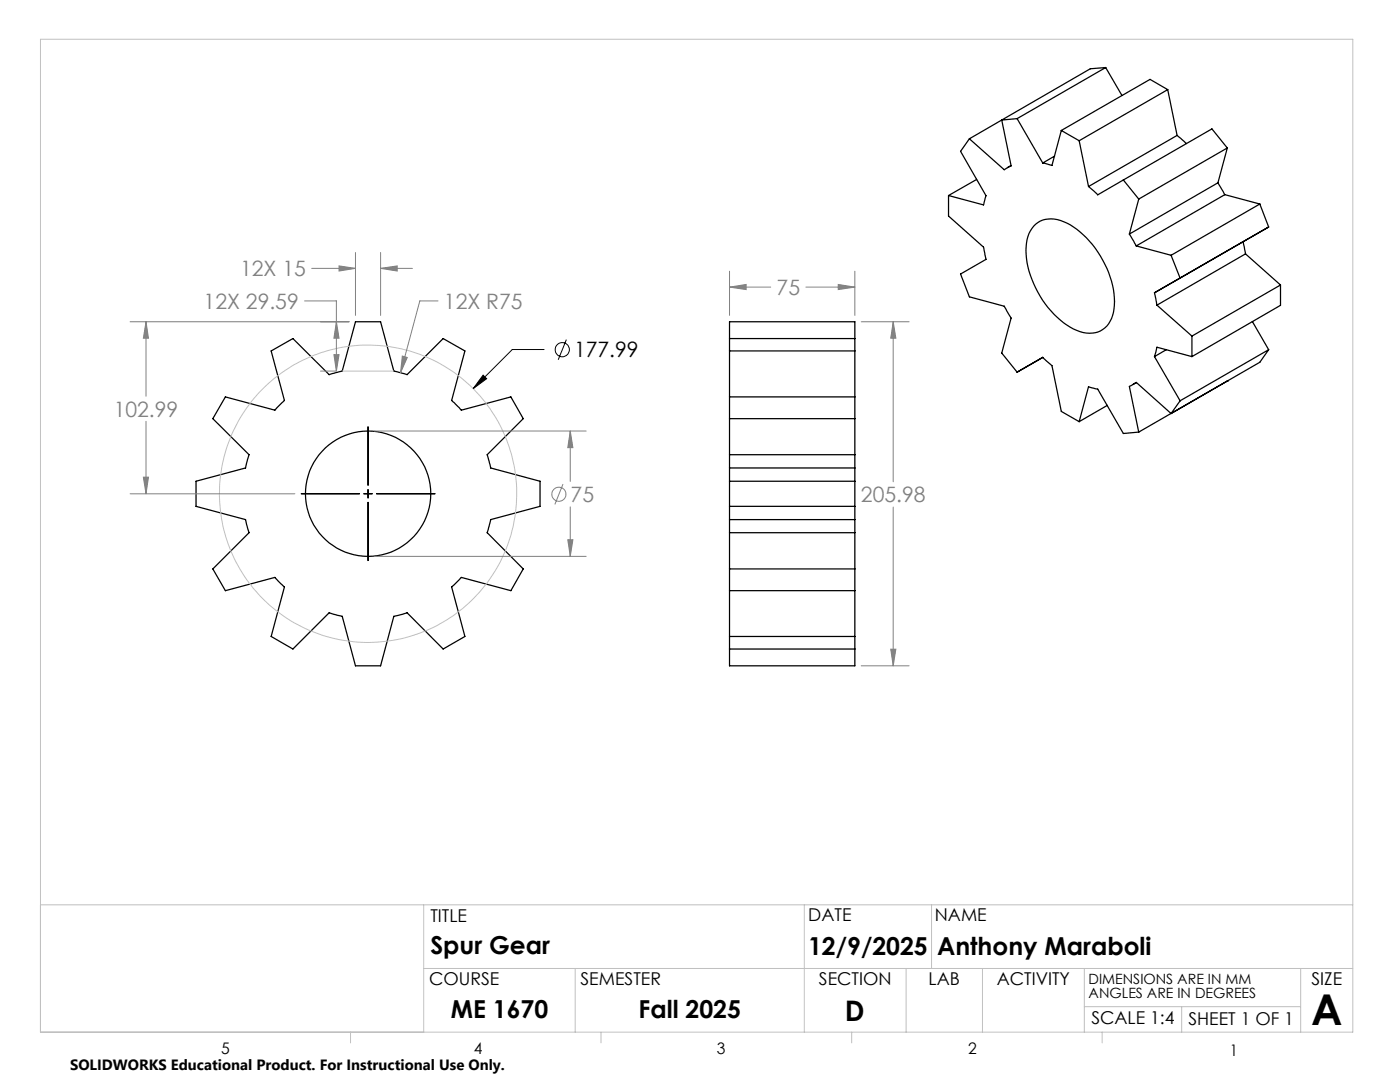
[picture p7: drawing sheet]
<svg xmlns="http://www.w3.org/2000/svg" width="279mm" height="216mm" viewBox="0 0 279 216" stroke-linecap="round" stroke-linejoin="round" font-family="sans-serif">
<g fill="none" stroke="#000" stroke-width=".25">
<path d="M220.7 13.5l-17.7 10.2M220.7 13.5l3.2 5.5M220.7 13.5l-3.1 .2-24.1 14M233 17.9l-17.6 10.2M233 17.9l1.9 9.1M233 17.9l-3.5-2.1-17.7 10.2M189.3 39v4.1l7 6.2 .1 .3 .4 2.2-5.1 2.9 1.8 4.5 6.9 1.9 1.4 2.4-1.9 6.9 3.1 3.9M193.5 27.7l-1.8 2.5 5.1 8.9-.5 1.8-7-1.9M193.5 27.7l6.9 6.2 1.4-.8M194.9 35.8l-5.6 3.2M201.8 33.1l-.7 .3M203 23.7l-3.1 .3 1.9 9.1"/>
<path d="M203 23.7l5.1 8.8M210.5 31.2l-2.4 1.3M211.8 26l-1.9 7-1.8-.5M211.8 26l3.6 2.1M215.4 28.1l1.8 9.1M224.2 35.9l-5.1 3-1.9-1.7M224.2 35.9l3.1 3.8M227.3 39.7l-1.9 7M234.9 27l1.9 1.6M234.9 27l-17.7 10.2M243.1 36.5l1.3 2.3M243.1 36.5l-17.7 10.2"/>
<path d="M244.4 38.8l-17.6 10.3M244.4 38.8l7 1.9M244.9 29.5l-17.6 10.2M244.9 29.5l-3-3.8-17.7 10.2M244.9 29.5l-1.8 7M206.3 45.1a5.4 5.4 0 0 1 6.6-.6 19.1 19.1 0 0 1 9.5 16.4 5.3 5.3 0 0 1-3.8 5.5 8.3 8.3 0 0 1-7-2.5 19.8 19.8 0 0 1-6.8-13.9 7 7 0 0 1 1.5-4.9zM225.4 46.7l1.4 2.4M226.8 49.1l6.9 1.8M233.7 50.9l1.8 4.6M248.1 48.2l.5 2.5M248.6 50.7l-17.7 10.2M248.6 50.7l7 6.2"/>
<path d="M251.4 40.7l1.8 4.6-22.8 13.1 .5 2.5M251.4 40.7l-17.7 10.2M255.6 56.9l-17.7 10.2M255.6 56.9v4l-17.7 10.3M54.1 70l4.4-2.4 7.2 7.2 2.6-.8 2.6-9.8h5.1l2.6 9.8 2.6 .8 7.2-7.2 4.4 2.4-2.7 9.9 2 1.9 9.9-2.6 2.4 4.3-7.2 7.2 .7 2.7 9.9 2.6v5l-9.9 2.7-.7 2.6 7.2 7.2-2.4 4.4-9.9-2.7-2 1.9 2.7 9.9-4.4 2.5-7.2-7.2-2.6 .7-2.6 9.9h-5.1l-2.6-9.9-2.6-.7-7.2 7.2-4.4-2.5 2.7-9.9-1.9-1.9-9.9 2.7-2.5-4.4 7.2-7.2-.7-2.6-9.9-2.7v-5l9.9-2.6 .7-2.7-7.2-7.2 2.5-4.3 9.9 2.6 1.9-1.9zM145.6 79.2h25M145.6 70h25M145.6 67.6h25M203 74.3l5.1-3 1.8 1.7 1.9 9.1 3.6 2M208.1 71.3l-5.1 3M226.8 76.3l-.7 .4M230.4 71.2l.5-1.9 7 1.9"/>
<path d="M230.4 71.2l5.1 8.8M230.9 60.9l7 6.2M232.8 69.8l-2.4 1.4M235.5 80l-1.8 2.5M237.9 67.1v4.1M244.9 76h.1M244.9 76l-17.6 10.2M249.9 64.2l3.3 5.6M253.2 69.8l-17.7 10.2M253.2 69.8l-1.8 2.5-17.7 10.2M145.6 90.7v2.7M145.6 90.7v-26.5h25v26.5"/>
<path d="M145.6 93.4v10.3M145.6 96h25M145.6 93.4h25M145.6 83.5h25M145.6 90.7h25M170.6 90.7v2.7M170.6 93.4v10.3M215.4 84.1l1.8-6.9 1.9 .4 5.1 8.9 3.1-.3M221 80.9l-5.6 3.2M233.7 82.5l-6.9-6.2-1.4 .8 1.9 9.1M145.6 103.7v2.6M145.6 106.3v26.6h25v-26.6"/>
<path d="M145.6 103.7h25M145.6 101h25M145.6 117.9h25M145.6 113.5h25M145.6 106.3h25M170.6 103.7v2.6M145.6 129.5h25M145.6 127h25"/>
<circle cx="73.5" cy="98.5" r="12.5"/>
</g>
<g fill="none" stroke="#808080" stroke-width=".2">
<path d="M62.2 53.6h8.7M67.7 53.1l3.2 .5-3.2 .5zM70.9 50.4v12.5M76 53.6l3.3-.5v1zM76 50.4v12.5M76 53.6h6.3M145.6 57.3l3.3-.5v1zM145.6 54.1v8.8M145.6 57.3h8.2M160.8 57.3h9.8M167.3 56.8l3.3 .5-3.3 .5zM170.6 54.1v8.8"/>
<path d="M26 64.2h43.7M29.1 64.2l.5 3.3h-1zM29.1 64.2v14.9M60.8 60h6.3v14M64 74h3M66.6 70.8h1.1l-.6 3.2zM67.1 64.2l.6 3.3h-1.1zM80.3 71l1 .3-1.4 3.1zM87.4 60h-3.6l-3.9 14.4M171.9 64.2h9.5M178.3 64.2l.5 3.3h-1zM178.3 64.2v31.9"/>
<path d="M26 98.5h32.8M28.6 95.2h1l-.5 3.3zM29.1 84.1v14.4M74.7 86h42.3M112.4 96.6l-1.7 4M113.8 86l.5 3.3h-1zM113.8 86v10.1M74.7 111h42.3M113.3 107.7h1l-.5 3.3zM113.8 101.1v9.9M178.3 101.2v31.7M171.9 132.9h9.5"/>
<path d="M177.8 129.5h1l-.5 3.4z"/>
<circle cx="111.5" cy="98.6" r="1.41"/>
</g>
<g fill="none" stroke="#000" stroke-width=".2">
<path d="M96.4 74.9l.7 .7-2.7 1.9zM108.6 69.7h-6.4l-7.8 7.8M113 67.8l-1.6 4M60.1 98.5h11.7M72.6 98.5h1.7M73.4 85.2v11.6M73.4 97.7v1.7M75.1 98.5h11.7M73.4 100.2v11.7"/>
<circle cx="112.2" cy="69.8" r="1.42"/>
</g>
<g fill="none" stroke="#c0c0c0" stroke-width=".2">
<path d="M8.1 7.8h261.9v198.2h-261.9zM68.3 74h10.3M8.1 180.6h261.9M84.6 180.6v25.4M84.6 193.3h185.4M114.8 193.3v12.7M160.5 180.6v25.4M180.8 193.3v12.7M185.9 180.6v12.7M196.1 193.3v12.7M216.4 193.3v12.7M259.6 193.3v12.7"/>
<path d="M70 206v2.1M119.9 206v2.1M170 206v2.1M216.4 200.9h43.2M220 206v2.1M235.8 200.9v5.1"/>
<circle cx="73.4" cy="98.5" r="29.7"/>
</g>
<path d="M113.8 86l.5 3.3h-1zM113.3 107.7h1l-.5 3.3zM76 53.6l3.3-.5v1zM67.7 53.1l3.2 .5-3.2 .5zM67.1 64.2l.6 3.3h-1.1zM66.6 70.8h1.1l-.6 3.2zM28.6 95.2h1l-.5 3.3zM29.1 64.2l.5 3.3h-1zM80.3 71l-.4 3.4 1.4-3.1zM145.6 57.3l3.3-.5v1zM167.3 56.8l3.3 .5-3.3 .5zM178.3 64.2l.5 3.3h-1zM177.8 129.5h1l-.5 3.4z" fill="#808080"/>
<path d="M96.4 74.9l.7 .7-2.7 1.9z" fill="#000"/>
<text font-size="8.5" x="261.7" y="204.6">A</text>
<text font-size="5.6" x="168.6" y="203.7">D</text>
<g font-size="4.9">
<text x="85.9" y="190.4">Spur Gear</text>
<text x="161.3" y="190.5">12/9/2025</text>
<text x="187" y="190.5">Anthony Maraboli</text>
<text x="90" y="203.2">ME 1670</text>
<text x="127.4" y="203.1">Fall 2025</text>
</g>
<g font-size="4.2" fill="#808080">
<text x="47.9" y="55.2">12X 15</text>
<text x="155" y="58.9">75</text>
<text x="40.6" y="61.6">12X 29.59</text>
<text x="88.6" y="61.6">12X R75</text>
<text x="22.7" y="83.1">102.99</text>
<text x="113.9" y="100.2">75</text>
<text x="171.8" y="100.2">205.98</text>
</g>
<text font-size="4.2" x="114.6" y="71.3">177.99</text>
<g font-size="3.5">
<text x="85.9" y="183.9">TITLE</text>
<text x="161.3" y="183.8">DATE</text>
<text x="186.6" y="183.8">NAME</text>
<text x="85.6" y="196.5">COURSE</text>
<text x="115.9" y="196.5">SEMESTER</text>
<text x="163.4" y="196.5">SECTION</text>
<text x="185.3" y="196.5">LAB</text>
<text x="198.9" y="196.5">ACTIVITY</text>
<text x="261.7" y="196.5">SIZE</text>
<text x="217.8" y="204.4">SCALE 1:4</text>
<text x="237.2" y="204.4">SHEET 1 OF 1</text>
</g>
<g font-size="3.2">
<text x="44.2" y="210.4">5</text>
<text x="94.6" y="210.3">4</text>
<text x="143.1" y="210.4">3</text>
<text x="193.2" y="210.3">2</text>
<text x="245.4" y="210.6">1</text>
</g>
<text font-size="3" x="14" y="213.5">SOLIDWORKS Educational Product. For Instructional Use Only.</text>
<g font-size="2.8">
<text x="217.2" y="196.4">DIMENSIONS ARE IN MM</text>
<text x="217.2" y="199.2">ANGLES ARE IN DEGREES</text>
</g>
</svg>
